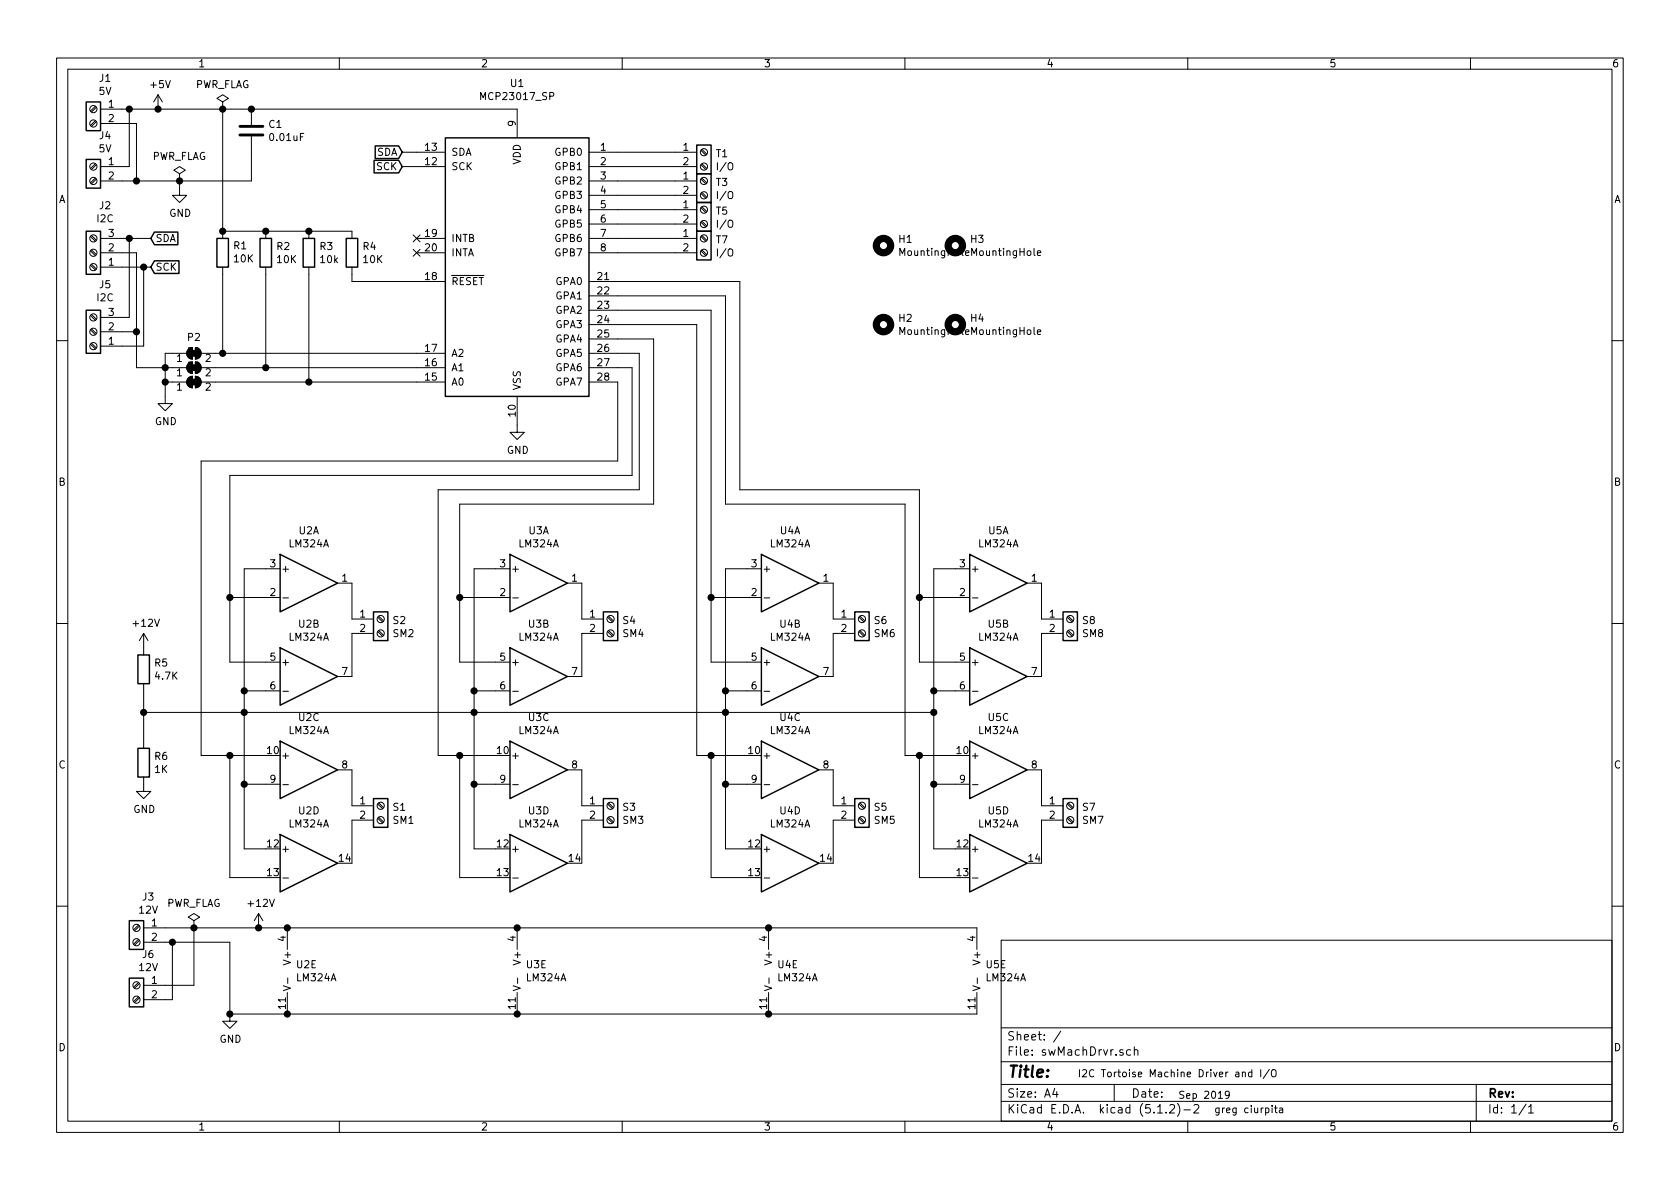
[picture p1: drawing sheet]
EESchema Schematic File Version 4
LIBS:swMachDrvr-cache
EELAYER 29 0
EELAYER END
$Descr A4 11693 8268
encoding utf-8
Sheet 1 1
Title ""
Date ""
Rev ""
Comp ""
Comment1 ""
Comment2 ""
Comment3 ""
Comment4 ""
$EndDescr
$Comp
L Amplifier_Operational:LM324A U3
U 2 1
P 3750 4700
F 0 "U3" H 3750 5067 50  0000 C CNN
F 1 "LM324A" H 3750 4976 50  0000 C CNN
F 2 "Package_DIP:DIP-14_W7.62mm_Socket" H 3700 4800 50  0001 C CNN
F 3 "http://www.ti.com/lit/ds/symlink/lm2902-n.pdf" H 3800 4900 50  0001 C CNN
	2    3750 4700
	1    0    0    -1  
$EndComp
$Comp
L Amplifier_Operational:LM324A U3
U 3 1
P 3750 5350
F 0 "U3" H 3750 5717 50  0000 C CNN
F 1 "LM324A" H 3750 5626 50  0000 C CNN
F 2 "Package_DIP:DIP-14_W7.62mm_Socket" H 3700 5450 50  0001 C CNN
F 3 "http://www.ti.com/lit/ds/symlink/lm2902-n.pdf" H 3800 5550 50  0001 C CNN
	3    3750 5350
	1    0    0    -1  
$EndComp
$Comp
L Amplifier_Operational:LM324A U3
U 4 1
P 3750 6000
F 0 "U3" H 3750 6367 50  0000 C CNN
F 1 "LM324A" H 3750 6276 50  0000 C CNN
F 2 "Package_DIP:DIP-14_W7.62mm_Socket" H 3700 6100 50  0001 C CNN
F 3 "http://www.ti.com/lit/ds/symlink/lm2902-n.pdf" H 3800 6200 50  0001 C CNN
	4    3750 6000
	1    0    0    -1  
$EndComp
Wire Wire Line
	3450 5250 3200 5250
Wire Wire Line
	3200 5250 3200 6100
Wire Wire Line
	3200 6100 3450 6100
$Comp
L Amplifier_Operational:LM324A U3
U 5 1
P 3700 6750
F 0 "U3" H 3658 6796 50  0000 L CNN
F 1 "LM324A" H 3658 6705 50  0000 L CNN
F 2 "Package_DIP:DIP-14_W7.62mm_Socket" H 3650 6850 50  0001 C CNN
F 3 "http://www.ti.com/lit/ds/symlink/lm2902-n.pdf" H 3750 6950 50  0001 C CNN
	5    3700 6750
	1    0    0    -1  
$EndComp
$Comp
L Amplifier_Operational:LM324A U3
U 1 1
P 3750 4050
F 0 "U3" H 3750 4417 50  0000 C CNN
F 1 "LM324A" H 3750 4326 50  0000 C CNN
F 2 "Package_DIP:DIP-14_W7.62mm_Socket" H 3700 4150 50  0001 C CNN
F 3 "http://www.ti.com/lit/ds/symlink/lm2902-n.pdf" H 3800 4250 50  0001 C CNN
	1    3750 4050
	1    0    0    -1  
$EndComp
$Comp
L Amplifier_Operational:LM324A U4
U 2 1
P 5500 4700
F 0 "U4" H 5500 5067 50  0000 C CNN
F 1 "LM324A" H 5500 4976 50  0000 C CNN
F 2 "Package_DIP:DIP-14_W7.62mm_Socket" H 5450 4800 50  0001 C CNN
F 3 "http://www.ti.com/lit/ds/symlink/lm2902-n.pdf" H 5550 4900 50  0001 C CNN
	2    5500 4700
	1    0    0    -1  
$EndComp
$Comp
L Amplifier_Operational:LM324A U4
U 3 1
P 5500 5350
F 0 "U4" H 5500 5717 50  0000 C CNN
F 1 "LM324A" H 5500 5626 50  0000 C CNN
F 2 "Package_DIP:DIP-14_W7.62mm_Socket" H 5450 5450 50  0001 C CNN
F 3 "http://www.ti.com/lit/ds/symlink/lm2902-n.pdf" H 5550 5550 50  0001 C CNN
	3    5500 5350
	1    0    0    -1  
$EndComp
$Comp
L Amplifier_Operational:LM324A U4
U 4 1
P 5500 6000
F 0 "U4" H 5500 6367 50  0000 C CNN
F 1 "LM324A" H 5500 6276 50  0000 C CNN
F 2 "Package_DIP:DIP-14_W7.62mm_Socket" H 5450 6100 50  0001 C CNN
F 3 "http://www.ti.com/lit/ds/symlink/lm2902-n.pdf" H 5550 6200 50  0001 C CNN
	4    5500 6000
	1    0    0    -1  
$EndComp
Wire Wire Line
	5200 5250 4950 5250
Wire Wire Line
	4950 5250 4950 6100
Wire Wire Line
	4950 6100 5200 6100
$Comp
L Amplifier_Operational:LM324A U4
U 5 1
P 5450 6750
F 0 "U4" H 5408 6796 50  0000 L CNN
F 1 "LM324A" H 5408 6705 50  0000 L CNN
F 2 "Package_DIP:DIP-14_W7.62mm_Socket" H 5400 6850 50  0001 C CNN
F 3 "http://www.ti.com/lit/ds/symlink/lm2902-n.pdf" H 5500 6950 50  0001 C CNN
	5    5450 6750
	1    0    0    -1  
$EndComp
$Comp
L Amplifier_Operational:LM324A U4
U 1 1
P 5500 4050
F 0 "U4" H 5500 4417 50  0000 C CNN
F 1 "LM324A" H 5500 4326 50  0000 C CNN
F 2 "Package_DIP:DIP-14_W7.62mm_Socket" H 5450 4150 50  0001 C CNN
F 3 "http://www.ti.com/lit/ds/symlink/lm2902-n.pdf" H 5550 4250 50  0001 C CNN
	1    5500 4050
	1    0    0    -1  
$EndComp
$Comp
L Amplifier_Operational:LM324A U2
U 2 1
P 2150 4700
F 0 "U2" H 2150 5067 50  0000 C CNN
F 1 "LM324A" H 2150 4976 50  0000 C CNN
F 2 "Package_DIP:DIP-14_W7.62mm_Socket" H 2100 4800 50  0001 C CNN
F 3 "http://www.ti.com/lit/ds/symlink/lm2902-n.pdf" H 2200 4900 50  0001 C CNN
	2    2150 4700
	1    0    0    -1  
$EndComp
$Comp
L Amplifier_Operational:LM324A U2
U 3 1
P 2150 5350
F 0 "U2" H 2150 5717 50  0000 C CNN
F 1 "LM324A" H 2150 5626 50  0000 C CNN
F 2 "Package_DIP:DIP-14_W7.62mm_Socket" H 2100 5450 50  0001 C CNN
F 3 "http://www.ti.com/lit/ds/symlink/lm2902-n.pdf" H 2200 5550 50  0001 C CNN
	3    2150 5350
	1    0    0    -1  
$EndComp
$Comp
L Amplifier_Operational:LM324A U2
U 1 1
P 2150 4050
F 0 "U2" H 2150 4417 50  0000 C CNN
F 1 "LM324A" H 2150 4326 50  0000 C CNN
F 2 "Package_DIP:DIP-14_W7.62mm_Socket" H 2100 4150 50  0001 C CNN
F 3 "http://www.ti.com/lit/ds/symlink/lm2902-n.pdf" H 2200 4250 50  0001 C CNN
	1    2150 4050
	1    0    0    -1  
$EndComp
$Comp
L Amplifier_Operational:LM324A U5
U 2 1
P 6950 4700
F 0 "U5" H 6950 5067 50  0000 C CNN
F 1 "LM324A" H 6950 4976 50  0000 C CNN
F 2 "Package_DIP:DIP-14_W7.62mm_Socket" H 6900 4800 50  0001 C CNN
F 3 "http://www.ti.com/lit/ds/symlink/lm2902-n.pdf" H 7000 4900 50  0001 C CNN
	2    6950 4700
	1    0    0    -1  
$EndComp
$Comp
L Amplifier_Operational:LM324A U5
U 3 1
P 6950 5350
F 0 "U5" H 6950 5717 50  0000 C CNN
F 1 "LM324A" H 6950 5626 50  0000 C CNN
F 2 "Package_DIP:DIP-14_W7.62mm_Socket" H 6900 5450 50  0001 C CNN
F 3 "http://www.ti.com/lit/ds/symlink/lm2902-n.pdf" H 7000 5550 50  0001 C CNN
	3    6950 5350
	1    0    0    -1  
$EndComp
$Comp
L Amplifier_Operational:LM324A U5
U 4 1
P 6950 6000
F 0 "U5" H 6950 6367 50  0000 C CNN
F 1 "LM324A" H 6950 6276 50  0000 C CNN
F 2 "Package_DIP:DIP-14_W7.62mm_Socket" H 6900 6100 50  0001 C CNN
F 3 "http://www.ti.com/lit/ds/symlink/lm2902-n.pdf" H 7000 6200 50  0001 C CNN
	4    6950 6000
	1    0    0    -1  
$EndComp
Wire Wire Line
	6650 5250 6400 5250
Wire Wire Line
	6400 5250 6400 6100
Wire Wire Line
	6400 6100 6650 6100
$Comp
L Amplifier_Operational:LM324A U5
U 5 1
P 6900 6750
F 0 "U5" H 6858 6796 50  0000 L CNN
F 1 "LM324A" H 6858 6705 50  0000 L CNN
F 2 "Package_DIP:DIP-14_W7.62mm_Socket" H 6850 6850 50  0001 C CNN
F 3 "http://www.ti.com/lit/ds/symlink/lm2902-n.pdf" H 6950 6950 50  0001 C CNN
	5    6900 6750
	1    0    0    -1  
$EndComp
$Comp
L Amplifier_Operational:LM324A U5
U 1 1
P 6950 4050
F 0 "U5" H 6950 4417 50  0000 C CNN
F 1 "LM324A" H 6950 4326 50  0000 C CNN
F 2 "Package_DIP:DIP-14_W7.62mm_Socket" H 6900 4150 50  0001 C CNN
F 3 "http://www.ti.com/lit/ds/symlink/lm2902-n.pdf" H 7000 4250 50  0001 C CNN
	1    6950 4050
	1    0    0    -1  
$EndComp
Wire Wire Line
	1400 3200 1400 5250
Wire Wire Line
	4300 2550 4400 2550
Wire Wire Line
	4300 2450 4450 2450
Wire Wire Line
	3050 3400 3050 5250
Wire Wire Line
	3050 5250 3200 5250
Connection ~ 3200 5250
Wire Wire Line
	4300 2350 4550 2350
$Comp
L Connector:Screw_Terminal_01x02 S2
U 1 1
P 2650 4300
F 0 "S2" H 2730 4292 50  0000 L CNN
F 1 "SM2" H 2730 4201 50  0000 L CNN
F 2 "Connector_PinHeader_2.54mm:PinHeader_1x02_P2.54mm_Vertical" H 2650 4300 50  0001 C CNN
F 3 "~" H 2650 4300 50  0001 C CNN
	1    2650 4300
	1    0    0    -1  
$EndComp
Wire Wire Line
	2450 4050 2450 4300
Wire Wire Line
	2450 4400 2450 4700
$Comp
L power:GND #PWR0101
U 1 1
P 3600 2950
F 0 "#PWR0101" H 3600 2700 50  0001 C CNN
F 1 "GND" H 3605 2777 50  0000 C CNN
F 2 "" H 3600 2950 50  0001 C CNN
F 3 "" H 3600 2950 50  0001 C CNN
	1    3600 2950
	1    0    0    -1  
$EndComp
$Comp
L Interface_Expansion:MCP23017_SP U1
U 1 1
P 3600 1850
F 0 "U1" H 3600 3131 50  0000 C CNN
F 1 "MCP23017_SP" H 3600 3040 50  0000 C CNN
F 2 "Package_DIP:DIP-28_W7.62mm_Socket" H 3800 850 50  0001 L CNN
F 3 "http://ww1.microchip.com/downloads/en/DeviceDoc/20001952C.pdf" H 3800 750 50  0001 L CNN
	1    3600 1850
	1    0    0    -1  
$EndComp
Wire Wire Line
	4400 2550 4400 3300
Wire Wire Line
	4450 2450 4450 3400
$Comp
L power:GND #PWR0102
U 1 1
P 1250 1300
F 0 "#PWR0102" H 1250 1050 50  0001 C CNN
F 1 "GND" H 1255 1127 50  0000 C CNN
F 2 "" H 1250 1300 50  0001 C CNN
F 3 "" H 1250 1300 50  0001 C CNN
	1    1250 1300
	1    0    0    -1  
$EndComp
Wire Wire Line
	6800 6450 5350 6450
Wire Wire Line
	5350 6450 3600 6450
Connection ~ 5350 6450
Wire Wire Line
	3600 7050 5350 7050
Wire Wire Line
	5350 7050 6800 7050
Connection ~ 5350 7050
$Comp
L Connector:Screw_Terminal_01x02 S4
U 1 1
P 4250 4300
F 0 "S4" H 4330 4292 50  0000 L CNN
F 1 "SM4" H 4330 4201 50  0000 L CNN
F 2 "Connector_PinHeader_2.54mm:PinHeader_1x02_P2.54mm_Vertical" H 4250 4300 50  0001 C CNN
F 3 "~" H 4250 4300 50  0001 C CNN
	1    4250 4300
	1    0    0    -1  
$EndComp
$Comp
L Connector:Screw_Terminal_01x02 S3
U 1 1
P 4250 5600
F 0 "S3" H 4330 5592 50  0000 L CNN
F 1 "SM3" H 4330 5501 50  0000 L CNN
F 2 "Connector_PinHeader_2.54mm:PinHeader_1x02_P2.54mm_Vertical" H 4250 5600 50  0001 C CNN
F 3 "~" H 4250 5600 50  0001 C CNN
	1    4250 5600
	1    0    0    -1  
$EndComp
$Comp
L Connector:Screw_Terminal_01x02 S5
U 1 1
P 6000 5600
F 0 "S5" H 6080 5592 50  0000 L CNN
F 1 "SM5" H 6080 5501 50  0000 L CNN
F 2 "Connector_PinHeader_2.54mm:PinHeader_1x02_P2.54mm_Vertical" H 6000 5600 50  0001 C CNN
F 3 "~" H 6000 5600 50  0001 C CNN
	1    6000 5600
	1    0    0    -1  
$EndComp
$Comp
L Connector:Screw_Terminal_01x02 S6
U 1 1
P 6000 4300
F 0 "S6" H 6080 4292 50  0000 L CNN
F 1 "SM6" H 6080 4201 50  0000 L CNN
F 2 "Connector_PinHeader_2.54mm:PinHeader_1x02_P2.54mm_Vertical" H 6000 4300 50  0001 C CNN
F 3 "~" H 6000 4300 50  0001 C CNN
	1    6000 4300
	1    0    0    -1  
$EndComp
$Comp
L Connector:Screw_Terminal_01x02 S7
U 1 1
P 7450 5600
F 0 "S7" H 7530 5592 50  0000 L CNN
F 1 "SM7" H 7530 5501 50  0000 L CNN
F 2 "Connector_PinHeader_2.54mm:PinHeader_1x02_P2.54mm_Vertical" H 7450 5600 50  0001 C CNN
F 3 "~" H 7450 5600 50  0001 C CNN
	1    7450 5600
	1    0    0    -1  
$EndComp
Wire Wire Line
	2450 5350 2450 5600
Wire Wire Line
	2450 5700 2450 6000
Wire Wire Line
	4050 6000 4050 5700
Wire Wire Line
	4050 5600 4050 5350
Wire Wire Line
	4050 4700 4050 4400
Wire Wire Line
	4050 4300 4050 4050
Wire Wire Line
	5800 4050 5800 4300
Wire Wire Line
	5800 5350 5800 5600
Wire Wire Line
	5800 5700 5800 6000
Wire Wire Line
	7250 6000 7250 5700
Wire Wire Line
	7250 5600 7250 5350
Wire Wire Line
	5800 4400 5800 4700
Wire Wire Line
	7250 4400 7250 4700
$Comp
L Connector:Screw_Terminal_01x02 S8
U 1 1
P 7450 4300
F 0 "S8" H 7530 4292 50  0000 L CNN
F 1 "SM8" H 7530 4201 50  0000 L CNN
F 2 "Connector_PinHeader_2.54mm:PinHeader_1x02_P2.54mm_Vertical" H 7450 4300 50  0001 C CNN
F 3 "~" H 7450 4300 50  0001 C CNN
	1    7450 4300
	1    0    0    -1  
$EndComp
Wire Wire Line
	7250 4300 7250 4050
Connection ~ 3600 7050
Connection ~ 3600 6450
Connection ~ 1600 5250
Wire Wire Line
	1400 5250 1600 5250
Wire Wire Line
	1850 5250 1600 5250
$Comp
L Amplifier_Operational:LM324A U2
U 5 1
P 2100 6750
F 0 "U2" H 2058 6796 50  0000 L CNN
F 1 "LM324A" H 2058 6705 50  0000 L CNN
F 2 "Package_DIP:DIP-14_W7.62mm_Socket" H 2050 6850 50  0001 C CNN
F 3 "http://www.ti.com/lit/ds/symlink/lm2902-n.pdf" H 2150 6950 50  0001 C CNN
	5    2100 6750
	1    0    0    -1  
$EndComp
$Comp
L power:GND #PWR0103
U 1 1
P 1600 7050
F 0 "#PWR0103" H 1600 6800 50  0001 C CNN
F 1 "GND" H 1605 6877 50  0000 C CNN
F 2 "" H 1600 7050 50  0001 C CNN
F 3 "" H 1600 7050 50  0001 C CNN
	1    1600 7050
	1    0    0    -1  
$EndComp
Wire Wire Line
	1600 7050 2000 7050
Wire Wire Line
	2000 7050 3600 7050
Connection ~ 2000 7050
Wire Wire Line
	3600 6450 2000 6450
Connection ~ 2000 6450
Wire Wire Line
	1600 6100 1850 6100
Wire Wire Line
	1600 5250 1600 6100
$Comp
L Amplifier_Operational:LM324A U2
U 4 1
P 2150 6000
F 0 "U2" H 2150 6367 50  0000 C CNN
F 1 "LM324A" H 2150 6276 50  0000 C CNN
F 2 "Package_DIP:DIP-14_W7.62mm_Socket" H 2100 6100 50  0001 C CNN
F 3 "http://www.ti.com/lit/ds/symlink/lm2902-n.pdf" H 2200 6200 50  0001 C CNN
	4    2150 6000
	1    0    0    -1  
$EndComp
Wire Wire Line
	1600 6550 1600 7050
Connection ~ 1600 7050
Wire Wire Line
	4300 3200 1400 3200
Wire Wire Line
	4400 3300 1600 3300
Wire Wire Line
	4450 3400 3050 3400
Wire Wire Line
	4550 3500 3200 3500
Wire Wire Line
	4950 5250 4850 5250
Wire Wire Line
	4850 5250 4850 2250
Wire Wire Line
	4850 2250 4300 2250
Connection ~ 4950 5250
Wire Wire Line
	4950 2150 4300 2150
Wire Wire Line
	6400 5250 6300 5250
Wire Wire Line
	6300 5250 6300 3500
Connection ~ 6400 5250
Wire Wire Line
	4550 2350 4550 3500
Wire Wire Line
	4300 2050 5050 2050
Wire Wire Line
	5050 2050 5050 3500
Wire Wire Line
	5050 3500 6300 3500
Wire Wire Line
	5150 1950 5150 3400
Wire Wire Line
	5150 3400 6400 3400
Wire Wire Line
	5150 1950 4300 1950
$Comp
L Device:C C1
U 1 1
P 1750 900
F 0 "C1" H 1865 946 50  0000 L CNN
F 1 "0.01uF" H 1865 855 50  0000 L CNN
F 2 "Capacitor_THT:C_Disc_D4.3mm_W1.9mm_P5.00mm" H 1788 750 50  0001 C CNN
F 3 "~" H 1750 900 50  0001 C CNN
	1    1750 900 
	1    0    0    -1  
$EndComp
$Comp
L Connector:Screw_Terminal_01x02 J1
U 1 1
P 650 750
F 0 "J1" H 568 967 50  0000 C CNN
F 1 "5V" H 568 876 50  0000 C CNN
F 2 "Connector_PinHeader_2.54mm:PinHeader_1x02_P2.54mm_Vertical" H 650 750 50  0001 C CNN
F 3 "~" H 650 750 50  0001 C CNN
	1    650  750 
	-1   0    0    -1  
$EndComp
$Comp
L Device:R R3
U 1 1
P 2150 1750
F 0 "R3" H 2220 1796 50  0000 L CNN
F 1 "10k" H 2220 1705 50  0000 L CNN
F 2 "Resistor_THT:R_Axial_DIN0207_L6.3mm_D2.5mm_P7.62mm_Horizontal" V 2080 1750 50  0001 C CNN
F 3 "~" H 2150 1750 50  0001 C CNN
	1    2150 1750
	1    0    0    -1  
$EndComp
$Comp
L Device:R R4
U 1 1
P 2450 1750
F 0 "R4" H 2520 1796 50  0000 L CNN
F 1 "10K" H 2520 1705 50  0000 L CNN
F 2 "Resistor_THT:R_Axial_DIN0207_L6.3mm_D2.5mm_P7.62mm_Horizontal" V 2380 1750 50  0001 C CNN
F 3 "~" H 2450 1750 50  0001 C CNN
	1    2450 1750
	1    0    0    -1  
$EndComp
$Comp
L Device:R R1
U 1 1
P 1550 1750
F 0 "R1" H 1480 1704 50  0000 R CNN
F 1 "10K" H 1480 1795 50  0000 R CNN
F 2 "Resistor_THT:R_Axial_DIN0207_L6.3mm_D2.5mm_P7.62mm_Horizontal" V 1480 1750 50  0001 C CNN
F 3 "~" H 1550 1750 50  0001 C CNN
	1    1550 1750
	-1   0    0    1   
$EndComp
$Comp
L Device:R R2
U 1 1
P 1850 1750
F 0 "R2" H 1920 1796 50  0000 L CNN
F 1 "10K" H 1920 1705 50  0000 L CNN
F 2 "Resistor_THT:R_Axial_DIN0207_L6.3mm_D2.5mm_P7.62mm_Horizontal" V 1780 1750 50  0001 C CNN
F 3 "~" H 1850 1750 50  0001 C CNN
	1    1850 1750
	1    0    0    -1  
$EndComp
Wire Wire Line
	1550 1600 1850 1600
Wire Wire Line
	1850 1600 2150 1600
Connection ~ 1850 1600
$Comp
L power:GND #PWR0105
U 1 1
P 1150 2750
F 0 "#PWR0105" H 1150 2500 50  0001 C CNN
F 1 "GND" H 1155 2577 50  0000 C CNN
F 2 "" H 1150 2750 50  0001 C CNN
F 3 "" H 1150 2750 50  0001 C CNN
	1    1150 2750
	1    0    0    -1  
$EndComp
NoConn ~ 2900 1650
NoConn ~ 2900 1750
$Comp
L power:+12V #PWR0106
U 1 1
P 1800 6450
F 0 "#PWR0106" H 1800 6300 50  0001 C CNN
F 1 "+12V" H 1815 6623 50  0000 C CNN
F 2 "" H 1800 6450 50  0001 C CNN
F 3 "" H 1800 6450 50  0001 C CNN
	1    1800 6450
	1    0    0    -1  
$EndComp
Wire Wire Line
	1800 6450 2000 6450
$Comp
L power:+12V #PWR0107
U 1 1
P 1000 4500
F 0 "#PWR0107" H 1000 4350 50  0001 C CNN
F 1 "+12V" H 1015 4673 50  0000 C CNN
F 2 "" H 1000 4500 50  0001 C CNN
F 3 "" H 1000 4500 50  0001 C CNN
	1    1000 4500
	1    0    0    -1  
$EndComp
$Comp
L Device:R R5
U 1 1
P 1000 4650
F 0 "R5" H 1070 4696 50  0000 L CNN
F 1 "4.7K" H 1070 4605 50  0000 L CNN
F 2 "Resistor_THT:R_Axial_DIN0207_L6.3mm_D2.5mm_P7.62mm_Horizontal" V 930 4650 50  0001 C CNN
F 3 "~" H 1000 4650 50  0001 C CNN
	1    1000 4650
	1    0    0    -1  
$EndComp
$Comp
L Device:R R6
U 1 1
P 1000 5300
F 0 "R6" H 1070 5346 50  0000 L CNN
F 1 "1K" H 1070 5255 50  0000 L CNN
F 2 "Resistor_THT:R_Axial_DIN0207_L6.3mm_D2.5mm_P7.62mm_Horizontal" V 930 5300 50  0001 C CNN
F 3 "~" H 1000 5300 50  0001 C CNN
	1    1000 5300
	1    0    0    -1  
$EndComp
$Comp
L power:GND #PWR0108
U 1 1
P 1000 5450
F 0 "#PWR0108" H 1000 5200 50  0001 C CNN
F 1 "GND" H 1005 5277 50  0000 C CNN
F 2 "" H 1000 5450 50  0001 C CNN
F 3 "" H 1000 5450 50  0001 C CNN
	1    1000 5450
	1    0    0    -1  
$EndComp
Wire Wire Line
	1000 4800 1000 4950
Wire Wire Line
	6500 4950 5050 4950
Connection ~ 1000 4950
Wire Wire Line
	1000 4950 1000 5150
Connection ~ 1700 4950
Wire Wire Line
	1700 4950 1000 4950
Connection ~ 3300 4950
Wire Wire Line
	3300 4950 1700 4950
Connection ~ 5050 4950
Wire Wire Line
	5050 4950 3300 4950
$Comp
L power:PWR_FLAG #FLG0101
U 1 1
P 1550 750
F 0 "#FLG0101" H 1550 825 50  0001 C CNN
F 1 "PWR_FLAG" H 1550 923 50  0000 C CNN
F 2 "" H 1550 750 50  0001 C CNN
F 3 "~" H 1550 750 50  0001 C CNN
	1    1550 750 
	1    0    0    -1  
$EndComp
$Comp
L power:PWR_FLAG #FLG0102
U 1 1
P 1250 1250
F 0 "#FLG0102" H 1250 1325 50  0001 C CNN
F 1 "PWR_FLAG" H 1250 1423 50  0000 C CNN
F 2 "" H 1250 1250 50  0001 C CNN
F 3 "~" H 1250 1250 50  0001 C CNN
	1    1250 1250
	-1   0    0    -1  
$EndComp
Connection ~ 1800 6450
$Comp
L Connector:Screw_Terminal_01x02 J3
U 1 1
P 950 6450
F 0 "J3" H 868 6667 50  0000 C CNN
F 1 "12V" H 868 6576 50  0000 C CNN
F 2 "Connector_PinHeader_2.54mm:PinHeader_1x02_P2.54mm_Vertical" H 950 6450 50  0001 C CNN
F 3 "~" H 950 6450 50  0001 C CNN
	1    950  6450
	-1   0    0    -1  
$EndComp
$Comp
L power:PWR_FLAG #FLG0103
U 1 1
P 1350 6450
F 0 "#FLG0103" H 1350 6525 50  0001 C CNN
F 1 "PWR_FLAG" H 1350 6623 50  0000 C CNN
F 2 "" H 1350 6450 50  0001 C CNN
F 3 "~" H 1350 6450 50  0001 C CNN
	1    1350 6450
	1    0    0    -1  
$EndComp
Connection ~ 1350 6450
Wire Wire Line
	1350 6450 1800 6450
Wire Wire Line
	1700 4950 1700 5450
Wire Wire Line
	1700 5900 1850 5900
Wire Wire Line
	1700 5450 1850 5450
Connection ~ 1700 5450
Wire Wire Line
	1700 5450 1700 5900
Wire Wire Line
	3300 4950 3300 5450
Wire Wire Line
	3300 5900 3450 5900
Wire Wire Line
	3300 5450 3450 5450
Connection ~ 3300 5450
Wire Wire Line
	3300 5450 3300 5900
Wire Wire Line
	5050 4950 5050 5450
Wire Wire Line
	5050 5900 5200 5900
Wire Wire Line
	5050 5450 5200 5450
Connection ~ 5050 5450
Wire Wire Line
	5050 5450 5050 5900
Wire Wire Line
	6500 4950 6500 5450
Wire Wire Line
	6500 5900 6650 5900
Wire Wire Line
	6500 5450 6650 5450
Connection ~ 6500 5450
Wire Wire Line
	6500 5450 6500 5900
$Comp
L Mechanical:MountingHole H3
U 1 1
P 6650 1700
F 0 "H3" H 6750 1746 50  0000 L CNN
F 1 "MountingHole" H 6750 1655 50  0000 L CNN
F 2 "MountingHole:MountingHole_3.5mm" H 6650 1700 50  0001 C CNN
F 3 "~" H 6650 1700 50  0001 C CNN
	1    6650 1700
	1    0    0    -1  
$EndComp
$Comp
L Mechanical:MountingHole H2
U 1 1
P 6150 2250
F 0 "H2" H 6250 2296 50  0000 L CNN
F 1 "MountingHole" H 6250 2205 50  0000 L CNN
F 2 "MountingHole:MountingHole_3.5mm" H 6150 2250 50  0001 C CNN
F 3 "~" H 6150 2250 50  0001 C CNN
	1    6150 2250
	1    0    0    -1  
$EndComp
$Comp
L Mechanical:MountingHole H1
U 1 1
P 6150 1700
F 0 "H1" H 6250 1746 50  0000 L CNN
F 1 "MountingHole" H 6250 1655 50  0000 L CNN
F 2 "MountingHole:MountingHole_3.5mm" H 6150 1700 50  0001 C CNN
F 3 "~" H 6150 1700 50  0001 C CNN
	1    6150 1700
	1    0    0    -1  
$EndComp
$Comp
L Mechanical:MountingHole H4
U 1 1
P 6650 2250
F 0 "H4" H 6750 2296 50  0000 L CNN
F 1 "MountingHole" H 6750 2205 50  0000 L CNN
F 2 "MountingHole:MountingHole_3.5mm" H 6650 2250 50  0001 C CNN
F 3 "~" H 6650 2250 50  0001 C CNN
	1    6650 2250
	1    0    0    -1  
$EndComp
Text Notes 7500 7500 0    50   ~ 0
I2C Tortoise Machine Driver and I/O
Text Notes 8200 7650 0    50   ~ 0
Sep 2019
Text Notes 8450 7750 0    50   ~ 0
greg ciurpita
$Comp
L Connector:Screw_Terminal_01x02 T1
U 1 1
P 4900 1050
F 0 "T1" H 4980 1042 50  0000 L CNN
F 1 "I/O" H 4980 951 50  0000 L CNN
F 2 "Connector_PinHeader_2.54mm:PinHeader_1x02_P2.54mm_Vertical" H 4900 1050 50  0001 C CNN
F 3 "~" H 4900 1050 50  0001 C CNN
	1    4900 1050
	1    0    0    -1  
$EndComp
$Comp
L Connector:Screw_Terminal_01x02 T3
U 1 1
P 4900 1250
F 0 "T3" H 4980 1242 50  0000 L CNN
F 1 "I/O" H 4980 1151 50  0000 L CNN
F 2 "Connector_PinHeader_2.54mm:PinHeader_1x02_P2.54mm_Vertical" H 4900 1250 50  0001 C CNN
F 3 "~" H 4900 1250 50  0001 C CNN
	1    4900 1250
	1    0    0    -1  
$EndComp
$Comp
L Connector:Screw_Terminal_01x02 T5
U 1 1
P 4900 1450
F 0 "T5" H 4980 1442 50  0000 L CNN
F 1 "I/O" H 4980 1351 50  0000 L CNN
F 2 "Connector_PinHeader_2.54mm:PinHeader_1x02_P2.54mm_Vertical" H 4900 1450 50  0001 C CNN
F 3 "~" H 4900 1450 50  0001 C CNN
	1    4900 1450
	1    0    0    -1  
$EndComp
$Comp
L Connector:Screw_Terminal_01x02 T7
U 1 1
P 4900 1650
F 0 "T7" H 4980 1642 50  0000 L CNN
F 1 "I/O" H 4980 1551 50  0000 L CNN
F 2 "Connector_PinHeader_2.54mm:PinHeader_1x02_P2.54mm_Vertical" H 4900 1650 50  0001 C CNN
F 3 "~" H 4900 1650 50  0001 C CNN
	1    4900 1650
	1    0    0    -1  
$EndComp
Wire Wire Line
	4300 1050 4700 1050
Wire Wire Line
	4300 1150 4700 1150
Wire Wire Line
	4300 1250 4700 1250
Wire Wire Line
	4300 1350 4700 1350
Wire Wire Line
	4300 1450 4700 1450
Wire Wire Line
	4700 1550 4300 1550
Wire Wire Line
	4300 1650 4700 1650
Wire Wire Line
	4700 1750 4300 1750
Wire Wire Line
	4300 2650 4300 3200
Wire Wire Line
	1150 2750 1150 2650
Wire Wire Line
	1150 2450 1200 2450
Wire Wire Line
	1200 2550 1150 2550
Connection ~ 1150 2550
Wire Wire Line
	1150 2550 1150 2450
Wire Wire Line
	1150 2650 1200 2650
Connection ~ 1150 2650
Wire Wire Line
	1150 2650 1150 2550
$Comp
L Jumper:SolderJumper_2_Bridged P2
U 1 1
P 1350 2450
F 0 "P2" H 1350 2563 50  0000 C CNN
F 1 "br" H 1350 2564 50  0001 C CNN
F 2 "Jumper:SolderJumper-2_P1.3mm_Bridged_RoundedPad1.0x1.5mm" H 1350 2450 50  0001 C CNN
F 3 "~" H 1350 2450 50  0001 C CNN
	1    1350 2450
	1    0    0    -1  
$EndComp
$Comp
L Jumper:SolderJumper_2_Bridged P1
U 1 1
P 1350 2550
F 0 "P1" H 1350 2663 50  0000 C CNN
F 1 "br" V 1395 2618 50  0001 L CNN
F 2 "Jumper:SolderJumper-2_P1.3mm_Bridged_RoundedPad1.0x1.5mm" H 1350 2550 50  0001 C CNN
F 3 "~" H 1350 2550 50  0001 C CNN
	1    1350 2550
	1    0    0    -1  
$EndComp
Connection ~ 2150 1600
Wire Wire Line
	2150 1600 2450 1600
$Comp
L Connector:Screw_Terminal_01x03 J2
U 1 1
P 650 1750
F 0 "J2" H 568 1425 50  0000 C CNN
F 1 "I2C" H 568 1516 50  0000 C CNN
F 2 "Connector_PinHeader_2.54mm:PinHeader_1x03_P2.54mm_Vertical" H 650 1750 50  0001 C CNN
F 3 "~" H 650 1750 50  0001 C CNN
	1    650  1750
	-1   0    0    1   
$EndComp
$Comp
L Jumper:SolderJumper_2_Bridged P0
U 1 1
P 1350 2650
F 0 "P0" H 1350 2763 50  0000 C CNN
F 1 "br" V 1395 2718 50  0001 L CNN
F 2 "Jumper:SolderJumper-2_P1.3mm_Bridged_RoundedPad1.0x1.5mm" H 1350 2650 50  0001 C CNN
F 3 "~" H 1350 2650 50  0001 C CNN
	1    1350 2650
	1    0    0    -1  
$EndComp
Wire Wire Line
	1500 2450 1550 2450
Wire Wire Line
	1500 2550 1850 2550
Wire Wire Line
	1550 1600 1550 750 
Wire Wire Line
	1550 1900 1550 2450
Connection ~ 1550 2450
Wire Wire Line
	1550 2450 2900 2450
Wire Wire Line
	1850 1900 1850 2550
Connection ~ 1850 2550
Wire Wire Line
	1850 2550 2900 2550
Wire Wire Line
	2150 1900 2150 2650
Wire Wire Line
	1500 2650 2150 2650
Connection ~ 2150 2650
Wire Wire Line
	2150 2650 2900 2650
Wire Wire Line
	2450 1900 2450 1950
Wire Wire Line
	2450 1950 2900 1950
Connection ~ 1550 750 
Connection ~ 1550 1600
Wire Wire Line
	1550 750  1750 750 
Connection ~ 1750 750 
Wire Wire Line
	1750 750  3600 750 
Wire Wire Line
	1250 1250 1250 1300
Wire Wire Line
	1750 1050 1750 1250
$Comp
L Connector:Screw_Terminal_01x03 J5
U 1 1
P 650 2300
F 0 "J5" H 568 1975 50  0000 C CNN
F 1 "I2C" H 568 2066 50  0000 C CNN
F 2 "Connector_PinHeader_2.54mm:PinHeader_1x03_P2.54mm_Vertical" H 650 2300 50  0001 C CNN
F 3 "~" H 650 2300 50  0001 C CNN
	1    650  2300
	-1   0    0    1   
$EndComp
Text GLabel 1050 1650 2    50   Input ~ 0
SDA
Text GLabel 1050 1850 2    50   Input ~ 0
SCK
Wire Wire Line
	850  1650 900  1650
Wire Wire Line
	850  1850 1000 1850
Wire Wire Line
	850  2400 1000 2400
Wire Wire Line
	1000 2400 1000 1850
Connection ~ 1000 1850
Wire Wire Line
	1000 1850 1050 1850
Wire Wire Line
	850  2200 900  2200
Wire Wire Line
	900  2200 900  1650
Connection ~ 900  1650
Wire Wire Line
	900  1650 1050 1650
Wire Wire Line
	850  1750 950  1750
Wire Wire Line
	950  1750 950  2300
Wire Wire Line
	950  2550 1150 2550
Wire Wire Line
	850  2300 950  2300
Connection ~ 950  2300
Wire Wire Line
	950  2300 950  2550
Text GLabel 2800 1050 0    50   Input ~ 0
SDA
Text GLabel 2800 1150 0    50   Input ~ 0
SCK
Wire Wire Line
	2800 1150 2900 1150
Wire Wire Line
	2800 1050 2900 1050
$Comp
L Connector:Screw_Terminal_01x02 J4
U 1 1
P 650 1150
F 0 "J4" H 568 1367 50  0000 C CNN
F 1 "5V" H 568 1276 50  0000 C CNN
F 2 "Connector_PinHeader_2.54mm:PinHeader_1x02_P2.54mm_Vertical" H 650 1150 50  0001 C CNN
F 3 "~" H 650 1150 50  0001 C CNN
	1    650  1150
	-1   0    0    -1  
$EndComp
Wire Wire Line
	850  750  900  750 
Wire Wire Line
	850  850  950  850 
Wire Wire Line
	850  1150 900  1150
Wire Wire Line
	900  1150 900  750 
Connection ~ 900  750 
Wire Wire Line
	900  750  1100 750 
Wire Wire Line
	850  1250 950  1250
Wire Wire Line
	950  1250 950  850 
Wire Wire Line
	950  1250 1250 1250
Connection ~ 950  1250
Connection ~ 1250 1250
Wire Wire Line
	1250 1250 1750 1250
$Comp
L power:+5V #PWR0104
U 1 1
P 1100 750
F 0 "#PWR0104" H 1100 600 50  0001 C CNN
F 1 "+5V" H 1115 923 50  0000 C CNN
F 2 "" H 1100 750 50  0001 C CNN
F 3 "" H 1100 750 50  0001 C CNN
	1    1100 750 
	1    0    0    -1  
$EndComp
Connection ~ 1100 750 
Wire Wire Line
	1100 750  1550 750 
Wire Wire Line
	1700 4950 1700 4800
Wire Wire Line
	1700 3950 1850 3950
Wire Wire Line
	1850 4800 1700 4800
Connection ~ 1700 4800
Wire Wire Line
	1700 4800 1700 3950
Wire Wire Line
	1600 3300 1600 4150
Wire Wire Line
	1600 4600 1850 4600
Wire Wire Line
	1850 4150 1600 4150
Connection ~ 1600 4150
Wire Wire Line
	1600 4150 1600 4600
Wire Wire Line
	3300 4950 3300 4800
Wire Wire Line
	3300 3950 3450 3950
Wire Wire Line
	3450 4800 3300 4800
Connection ~ 3300 4800
Wire Wire Line
	3200 3500 3200 4150
Wire Wire Line
	3200 4600 3450 4600
Wire Wire Line
	3300 3950 3300 4800
Wire Wire Line
	3450 4150 3200 4150
Connection ~ 3200 4150
Wire Wire Line
	3200 4150 3200 4600
Wire Wire Line
	5050 4950 5050 4800
Wire Wire Line
	5050 3950 5200 3950
Wire Wire Line
	5200 4800 5050 4800
Connection ~ 5050 4800
Wire Wire Line
	5050 4800 5050 3950
Wire Wire Line
	4950 2150 4950 4150
Wire Wire Line
	4950 4600 5200 4600
Wire Wire Line
	5200 4150 4950 4150
Connection ~ 4950 4150
Wire Wire Line
	4950 4150 4950 4600
Wire Wire Line
	6400 3400 6400 4150
Wire Wire Line
	6400 4600 6650 4600
Wire Wire Line
	6650 4150 6400 4150
Connection ~ 6400 4150
Wire Wire Line
	6400 4150 6400 4600
Wire Wire Line
	6500 3950 6650 3950
Connection ~ 6500 4950
Wire Wire Line
	6500 4950 6500 4800
$Comp
L Connector:Screw_Terminal_01x02 J6
U 1 1
P 950 6850
F 0 "J6" H 868 7067 50  0000 C CNN
F 1 "12V" H 868 6976 50  0000 C CNN
F 2 "Connector_PinHeader_2.54mm:PinHeader_1x02_P2.54mm_Vertical" H 950 6850 50  0001 C CNN
F 3 "~" H 950 6850 50  0001 C CNN
	1    950  6850
	-1   0    0    -1  
$EndComp
Wire Wire Line
	1150 6550 1200 6550
Wire Wire Line
	6650 4800 6500 4800
Connection ~ 6500 4800
Wire Wire Line
	6500 4800 6500 3950
Wire Wire Line
	1150 6450 1350 6450
Wire Wire Line
	1150 6850 1350 6850
Wire Wire Line
	1350 6850 1350 6450
Wire Wire Line
	1150 6950 1200 6950
Wire Wire Line
	1200 6950 1200 6550
Connection ~ 1200 6550
Wire Wire Line
	1200 6550 1600 6550
$Comp
L Connector:Screw_Terminal_01x02 S1
U 1 1
P 2650 5600
F 0 "S1" H 2730 5592 50  0000 L CNN
F 1 "SM1" H 2730 5501 50  0000 L CNN
F 2 "Connector_PinHeader_2.54mm:PinHeader_1x02_P2.54mm_Vertical" H 2650 5600 50  0001 C CNN
F 3 "~" H 2650 5600 50  0001 C CNN
	1    2650 5600
	1    0    0    -1  
$EndComp
$EndSCHEMATC
